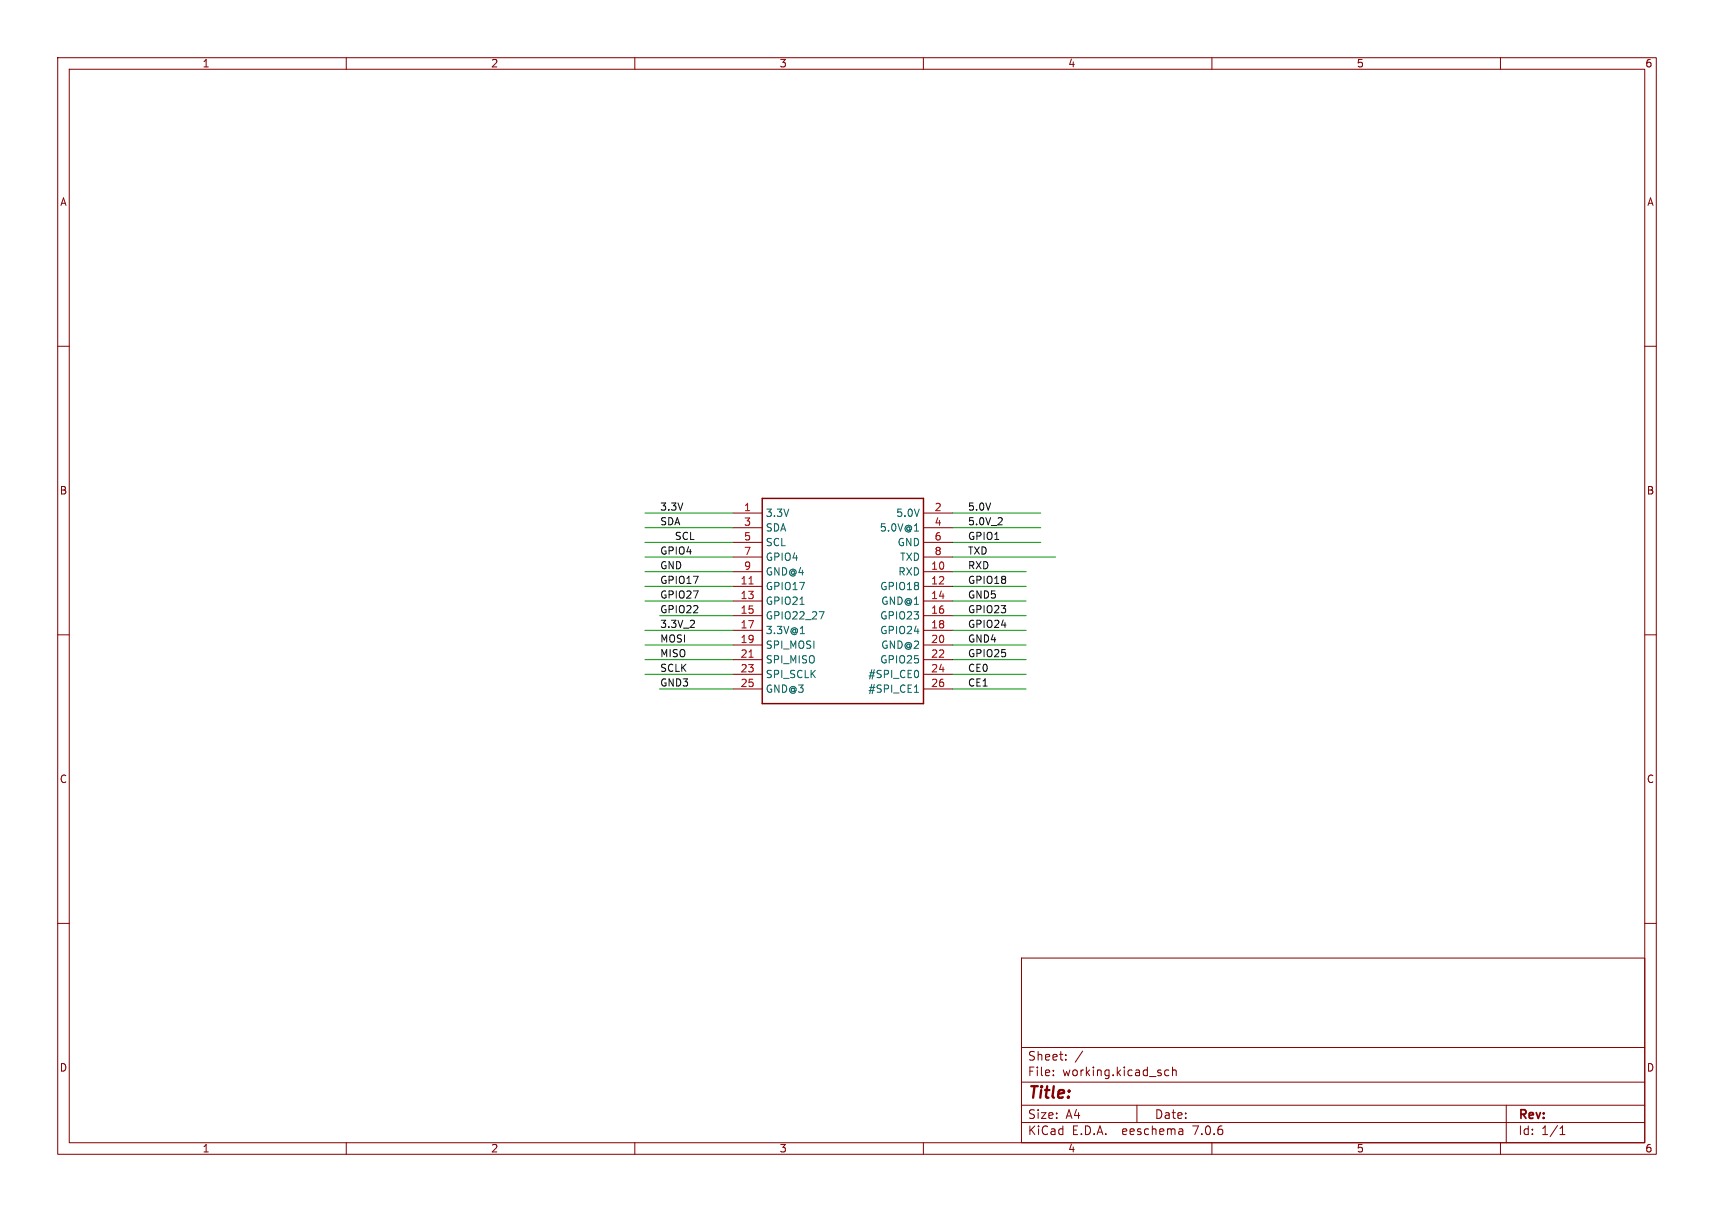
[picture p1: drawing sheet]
(kicad_sch (version 20230121) (generator eeschema)

 (paper "A4")

 (lib_symbols
  (symbol "working-eagle-import:RASBERRYPI_IDC" (in_bom yes) (on_board yes)
   (property "Reference" "JP" (at 0 0 0) (effects (font (size 1.27 1.27)) hide))
   (property "Value" "" (at 0 0 0) (effects (font (size 1.27 1.27)) hide))
   (property "Footprint" "working:RASBERRYPI_IDC" (at 0 0 0) (effects (font (size 1.27 1.27)) hide))
   (property "Datasheet" "" (at 0 0 0) (effects (font (size 1.27 1.27)) hide))
   (property "ki_locked" "" (at 0 0 0) (effects (font (size 1.27 1.27))))
   (symbol "RASBERRYPI_IDC_1_0"
    (polyline (pts (xy -12.7 -17.78) (xy -12.7 17.78)) (stroke (width 0.254) (type solid)) (fill (type none)))
    (polyline (pts (xy -12.7 17.78) (xy 15.24 17.78)) (stroke (width 0.254) (type solid)) (fill (type none)))
    (polyline (pts (xy 15.24 -17.78) (xy -12.7 -17.78)) (stroke (width 0.254) (type solid)) (fill (type none)))
    (polyline (pts (xy 15.24 17.78) (xy 15.24 -17.78)) (stroke (width 0.254) (type solid)) (fill (type none)))
    (pin power_in line (at -17.78 15.24 0) (length 5.08) (name "3.3V" (effects (font (size 1.27 1.27)))) (number "1" (effects (font (size 1.27 1.27)))))
    (pin input line (at 20.32 5.08 180) (length 5.08) (name "RXD" (effects (font (size 1.27 1.27)))) (number "10" (effects (font (size 1.27 1.27)))))
    (pin bidirectional line (at -17.78 2.54 0) (length 5.08) (name "GPIO17" (effects (font (size 1.27 1.27)))) (number "11" (effects (font (size 1.27 1.27)))))
    (pin bidirectional line (at 20.32 2.54 180) (length 5.08) (name "GPIO18" (effects (font (size 1.27 1.27)))) (number "12" (effects (font (size 1.27 1.27)))))
    (pin bidirectional line (at -17.78 0 0) (length 5.08) (name "GPIO21" (effects (font (size 1.27 1.27)))) (number "13" (effects (font (size 1.27 1.27)))))
    (pin power_in line (at 20.32 0 180) (length 5.08) (name "GND@1" (effects (font (size 1.27 1.27)))) (number "14" (effects (font (size 1.27 1.27)))))
    (pin bidirectional line (at -17.78 -2.54 0) (length 5.08) (name "GPIO22_27" (effects (font (size 1.27 1.27)))) (number "15" (effects (font (size 1.27 1.27)))))
    (pin bidirectional line (at 20.32 -2.54 180) (length 5.08) (name "GPIO23" (effects (font (size 1.27 1.27)))) (number "16" (effects (font (size 1.27 1.27)))))
    (pin power_in line (at -17.78 -5.08 0) (length 5.08) (name "3.3V@1" (effects (font (size 1.27 1.27)))) (number "17" (effects (font (size 1.27 1.27)))))
    (pin bidirectional line (at 20.32 -5.08 180) (length 5.08) (name "GPIO24" (effects (font (size 1.27 1.27)))) (number "18" (effects (font (size 1.27 1.27)))))
    (pin bidirectional line (at -17.78 -7.62 0) (length 5.08) (name "SPI_MOSI" (effects (font (size 1.27 1.27)))) (number "19" (effects (font (size 1.27 1.27)))))
    (pin power_in line (at 20.32 15.24 180) (length 5.08) (name "5.0V" (effects (font (size 1.27 1.27)))) (number "2" (effects (font (size 1.27 1.27)))))
    (pin power_in line (at 20.32 -7.62 180) (length 5.08) (name "GND@2" (effects (font (size 1.27 1.27)))) (number "20" (effects (font (size 1.27 1.27)))))
    (pin input line (at -17.78 -10.16 0) (length 5.08) (name "SPI_MISO" (effects (font (size 1.27 1.27)))) (number "21" (effects (font (size 1.27 1.27)))))
    (pin bidirectional line (at 20.32 -10.16 180) (length 5.08) (name "GPIO25" (effects (font (size 1.27 1.27)))) (number "22" (effects (font (size 1.27 1.27)))))
    (pin bidirectional line (at -17.78 -12.7 0) (length 5.08) (name "SPI_SCLK" (effects (font (size 1.27 1.27)))) (number "23" (effects (font (size 1.27 1.27)))))
    (pin bidirectional line (at 20.32 -12.7 180) (length 5.08) (name "#SPI_CE0" (effects (font (size 1.27 1.27)))) (number "24" (effects (font (size 1.27 1.27)))))
    (pin power_in line (at -17.78 -15.24 0) (length 5.08) (name "GND@3" (effects (font (size 1.27 1.27)))) (number "25" (effects (font (size 1.27 1.27)))))
    (pin bidirectional line (at 20.32 -15.24 180) (length 5.08) (name "#SPI_CE1" (effects (font (size 1.27 1.27)))) (number "26" (effects (font (size 1.27 1.27)))))
    (pin bidirectional line (at -17.78 12.7 0) (length 5.08) (name "SDA" (effects (font (size 1.27 1.27)))) (number "3" (effects (font (size 1.27 1.27)))))
    (pin power_in line (at 20.32 12.7 180) (length 5.08) (name "5.0V@1" (effects (font (size 1.27 1.27)))) (number "4" (effects (font (size 1.27 1.27)))))
    (pin bidirectional line (at -17.78 10.16 0) (length 5.08) (name "SCL" (effects (font (size 1.27 1.27)))) (number "5" (effects (font (size 1.27 1.27)))))
    (pin power_in line (at 20.32 10.16 180) (length 5.08) (name "GND" (effects (font (size 1.27 1.27)))) (number "6" (effects (font (size 1.27 1.27)))))
    (pin bidirectional line (at -17.78 7.62 0) (length 5.08) (name "GPIO4" (effects (font (size 1.27 1.27)))) (number "7" (effects (font (size 1.27 1.27)))))
    (pin output line (at 20.32 7.62 180) (length 5.08) (name "TXD" (effects (font (size 1.27 1.27)))) (number "8" (effects (font (size 1.27 1.27)))))
    (pin power_in line (at -17.78 5.08 0) (length 5.08) (name "GND@4" (effects (font (size 1.27 1.27)))) (number "9" (effects (font (size 1.27 1.27))))))))


 (wire (pts (xy 165.1 99.06) (xy 177.8 99.06)) (stroke (width 0.1524) (type solid)))
 (wire (pts (xy 165.1 116.84) (xy 177.8 116.84)) (stroke (width 0.1524) (type solid)))
 (wire (pts (xy 165.1 109.22) (xy 177.8 109.22)) (stroke (width 0.1524) (type solid)))
 (wire (pts (xy 127 114.3) (xy 111.76 114.3)) (stroke (width 0.1524) (type solid)))
 (wire (pts (xy 127 104.14) (xy 111.76 104.14)) (stroke (width 0.1524) (type solid)))
 (wire (pts (xy 165.1 91.44) (xy 180.34 91.44)) (stroke (width 0.1524) (type solid)))
 (wire (pts (xy 127 96.52) (xy 111.76 96.52)) (stroke (width 0.1524) (type solid)))
 (wire (pts (xy 165.1 96.52) (xy 182.88 96.52)) (stroke (width 0.1524) (type solid)))
 (wire (pts (xy 127 101.6) (xy 111.76 101.6)) (stroke (width 0.1524) (type solid)))
 (wire (pts (xy 165.1 104.14) (xy 177.8 104.14)) (stroke (width 0.1524) (type solid)))
 (wire (pts (xy 127 93.98) (xy 111.76 93.98)) (stroke (width 0.1524) (type solid)))
 (wire (pts (xy 127 119.38) (xy 114.3 119.38)) (stroke (width 0.1524) (type solid)))
 (wire (pts (xy 165.1 101.6) (xy 177.8 101.6)) (stroke (width 0.1524) (type solid)))
 (wire (pts (xy 165.1 88.9) (xy 180.34 88.9)) (stroke (width 0.1524) (type solid)))
 (wire (pts (xy 127 88.9) (xy 111.76 88.9)) (stroke (width 0.1524) (type solid)))
 (wire (pts (xy 165.1 106.68) (xy 177.8 106.68)) (stroke (width 0.1524) (type solid)))
 (wire (pts (xy 127 109.22) (xy 111.76 109.22)) (stroke (width 0.1524) (type solid)))
 (wire (pts (xy 165.1 93.98) (xy 180.34 93.98)) (stroke (width 0.1524) (type solid)))
 (wire (pts (xy 127 99.06) (xy 111.76 99.06)) (stroke (width 0.1524) (type solid)))
 (wire (pts (xy 165.1 114.3) (xy 177.8 114.3)) (stroke (width 0.1524) (type solid)))
 (wire (pts (xy 127 116.84) (xy 111.76 116.84)) (stroke (width 0.1524) (type solid)))
 (wire (pts (xy 127 91.44) (xy 111.76 91.44)) (stroke (width 0.1524) (type solid)))
 (wire (pts (xy 165.1 111.76) (xy 177.8 111.76)) (stroke (width 0.1524) (type solid)))
 (wire (pts (xy 127 106.68) (xy 114.3 106.68)) (stroke (width 0.1524) (type solid)))
 (wire (pts (xy 165.1 119.38) (xy 177.8 119.38)) (stroke (width 0.1524) (type solid)))
 (wire (pts (xy 127 111.76) (xy 111.76 111.76)) (stroke (width 0.1524) (type solid)))

 (label "MOSI" (at 114.3 111.76 0) (fields_autoplaced) (effects (font (size 1.2446 1.2446)) (justify left bottom)))
 (label "SCLK" (at 114.3 116.84 0) (fields_autoplaced) (effects (font (size 1.2446 1.2446)) (justify left bottom)))
 (label "GPIO24" (at 167.64 109.22 0) (fields_autoplaced) (effects (font (size 1.2446 1.2446)) (justify left bottom)))
 (label "GPIO22" (at 114.3 106.68 0) (fields_autoplaced) (effects (font (size 1.2446 1.2446)) (justify left bottom)))
 (label "GPIO18" (at 167.64 101.6 0) (fields_autoplaced) (effects (font (size 1.2446 1.2446)) (justify left bottom)))
 (label "GPIO17" (at 114.3 101.6 0) (fields_autoplaced) (effects (font (size 1.2446 1.2446)) (justify left bottom)))
 (label "3.3V" (at 114.3 88.9 0) (fields_autoplaced) (effects (font (size 1.2446 1.2446)) (justify left bottom)))
 (label "GPIO23" (at 167.64 106.68 0) (fields_autoplaced) (effects (font (size 1.2446 1.2446)) (justify left bottom)))
 (label "GPIO1" (at 167.64 93.98 0) (fields_autoplaced) (effects (font (size 1.2446 1.2446)) (justify left bottom)))
 (label "GPIO4" (at 114.3 96.52 0) (fields_autoplaced) (effects (font (size 1.2446 1.2446)) (justify left bottom)))
 (label "CE0" (at 167.64 116.84 0) (fields_autoplaced) (effects (font (size 1.2446 1.2446)) (justify left bottom)))
 (label "CE1" (at 167.64 119.38 0) (fields_autoplaced) (effects (font (size 1.2446 1.2446)) (justify left bottom)))
 (label "RXD" (at 167.64 99.06 0) (fields_autoplaced) (effects (font (size 1.2446 1.2446)) (justify left bottom)))
 (label "GND5" (at 167.64 104.14 0) (fields_autoplaced) (effects (font (size 1.2446 1.2446)) (justify left bottom)))
 (label "MISO" (at 114.3 114.3 0) (fields_autoplaced) (effects (font (size 1.2446 1.2446)) (justify left bottom)))
 (label "3.3V_2" (at 114.3 109.22 0) (fields_autoplaced) (effects (font (size 1.2446 1.2446)) (justify left bottom)))
 (label "GPIO27" (at 114.3 104.14 0) (fields_autoplaced) (effects (font (size 1.2446 1.2446)) (justify left bottom)))
 (label "5.0V" (at 167.64 88.9 0) (fields_autoplaced) (effects (font (size 1.2446 1.2446)) (justify left bottom)))
 (label "GND3" (at 114.3 119.38 0) (fields_autoplaced) (effects (font (size 1.2446 1.2446)) (justify left bottom)))
 (label "GND4" (at 167.64 111.76 0) (fields_autoplaced) (effects (font (size 1.2446 1.2446)) (justify left bottom)))
 (label "SCL" (at 116.84 93.98 0) (fields_autoplaced) (effects (font (size 1.2446 1.2446)) (justify left bottom)))
 (label "GPIO25" (at 167.64 114.3 0) (fields_autoplaced) (effects (font (size 1.2446 1.2446)) (justify left bottom)))
 (label "5.0V_2" (at 167.64 91.44 0) (fields_autoplaced) (effects (font (size 1.2446 1.2446)) (justify left bottom)))
 (label "SDA" (at 114.3 91.44 0) (fields_autoplaced) (effects (font (size 1.2446 1.2446)) (justify left bottom)))
 (label "GND" (at 114.3 99.06 0) (fields_autoplaced) (effects (font (size 1.2446 1.2446)) (justify left bottom)))
 (label "TXD" (at 167.64 96.52 0) (fields_autoplaced) (effects (font (size 1.2446 1.2446)) (justify left bottom)))

 (symbol (lib_id "working-eagle-import:RASBERRYPI_IDC") (at 144.78 104.14 0) (unit 1) (in_bom yes) (on_board yes) (dnp no)
  (property "Reference" "JP1" (at 144.78 104.14 0) (effects (font (size 1.27 1.27)) hide))
  (property "Value" "RASBERRYPI_IDC" (at 144.78 104.14 0) (effects (font (size 1.27 1.27)) hide))
  (property "Footprint" "working:RASBERRYPI_IDC" (at 144.78 104.14 0) (effects (font (size 1.27 1.27)) hide))
  (property "Datasheet" "" (at 144.78 104.14 0) (effects (font (size 1.27 1.27)) hide)) (pin "1") (pin "10") (pin "11") (pin "12") (pin "13") (pin "14") (pin "15") (pin "16") (pin "17") (pin "18") (pin "19") (pin "2") (pin "20") (pin "21") (pin "22") (pin "23") (pin "24") (pin "25") (pin "26") (pin "3") (pin "4") (pin "5") (pin "6") (pin "7") (pin "8") (pin "9"))

 (sheet_instances (path "" (page "1"))))
